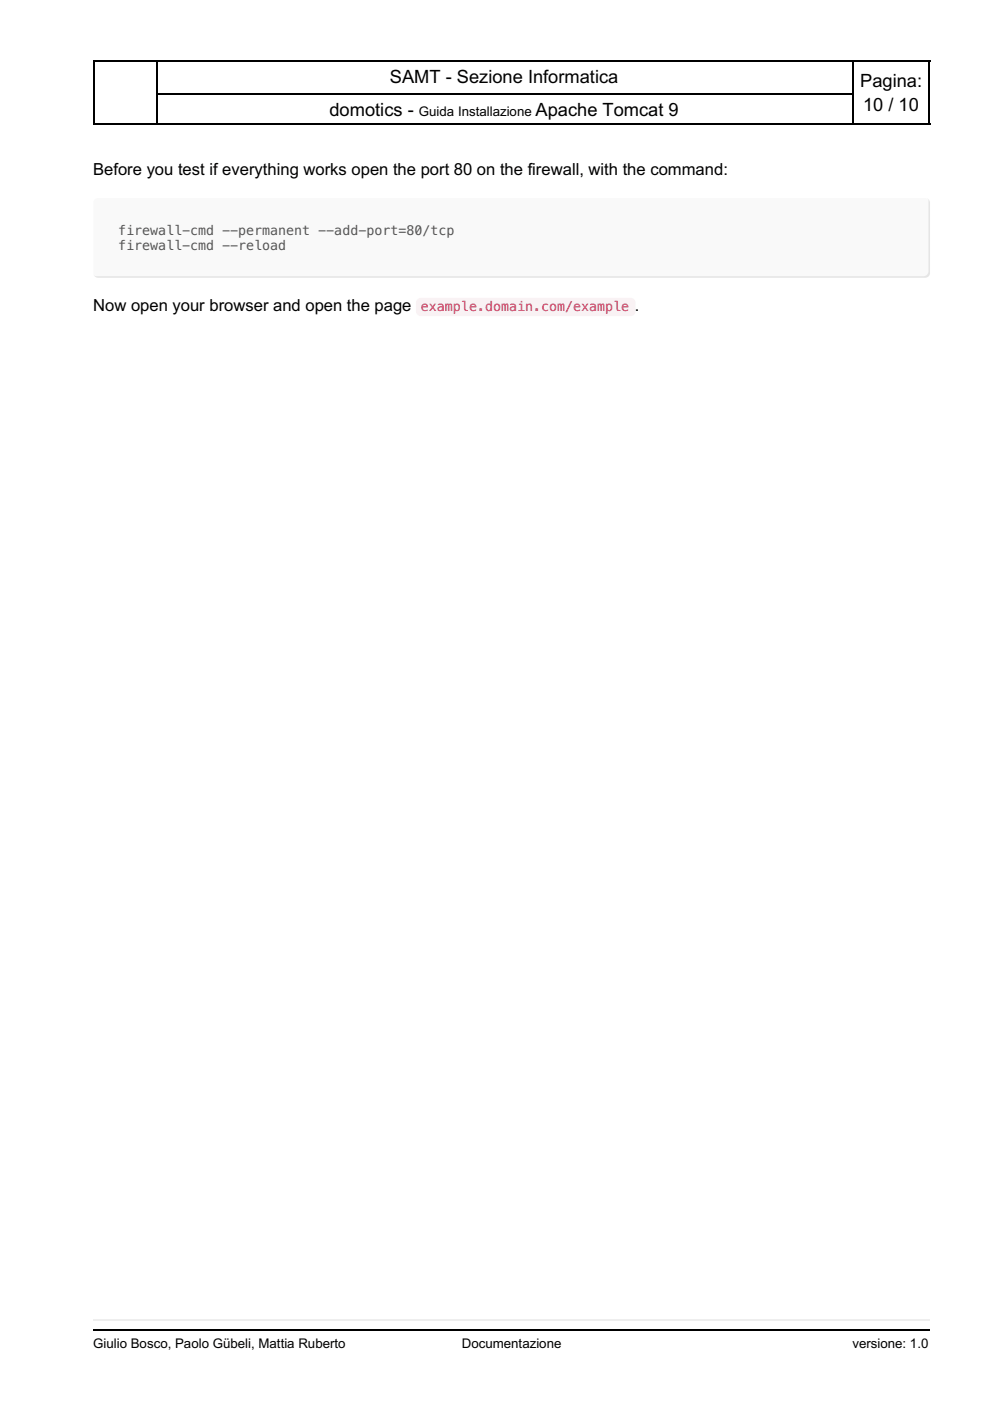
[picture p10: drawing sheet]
<svg xmlns="http://www.w3.org/2000/svg" width="210mm" height="297mm" viewBox="0 0 210 297" stroke-linecap="round" stroke-linejoin="round" font-family="sans-serif">
<path d="M19.8 12.9h177.4M19.8 19.9h177.4M19.8 26.3h177.4" fill="none" stroke="#000" stroke-width=".35"/>
<path d="M19.8 12.7h13.7v13.8h-13.7z" fill="#fff"/>
<path d="M19.8 12.9h13.7M19.9 12.7v13.8M33.3 12.7v13.8M19.8 26.3h13.7" fill="none" stroke="#000" stroke-width=".35"/>
<path d="M180.6 12.7h16.6v13.8h-16.6z" fill="#fff"/>
<path d="M180.6 12.9h16.6M180.8 12.7v13.8M197 12.7v13.8M180.6 26.3h16.6" fill="none" stroke="#000" stroke-width=".35"/>
<g fill="#fff">
<path d="M9.9 276.9h190.1v10.3h-190.1z"/>
<path d="M16.2 279.8h181v4.5h-181z"/>
</g>
<path d="M19.8 279.9h177.4" fill="none" stroke="#eee" stroke-width=".35"/>
<path d="M19.8 282h177.4" fill="none" stroke="#000" stroke-width=".35"/>
<g fill="#fff">
<path d="M9.9 30h190.1v40.9h-190.1z"/>
<path d="M16.2 29.9h181v37.5h-181z"/>
</g>
<path d="M20.2 42.2l.6-.2h175.3a1.06 1.06 0 0 1 1.1 1v14.9a1.06 1.06 0 0 1-1.1 1h-175.3a1.06 1.06 0 0 1-1-1v-14.9z" fill-rule="evenodd" fill="#f9f9f9"/>
<path d="M88.6 63.4l.7-.3h44.4a1.06 1.06 0 0 1 1.1 1.1v1.8a1.06 1.06 0 0 1-1.1 1h-44.4a1.06 1.06 0 0 1-1.1-1v-2.1z" fill-rule="evenodd" fill="#f9f2f4"/>
<g font-size="3.9">
<text x="82.7" y="17.6">SAMT - Sezione Informatica</text>
<text x="182.4" y="18.3">Pagina:</text>
<text x="183" y="23.6">10 / 10</text>
<text x="69.9" y="24.7">domotics -</text>
<text x="113.5" y="24.7">Apache Tomcat 9</text>
</g>
<g font-size="3.5">
<text x="19.8" y="37">Before you test if everything works open the port 80 on the firewall, with the command:</text>
<text x="19.8" y="66">Now open your browser and open the page</text>
<text x="134.6" y="66">.</text>
</g>
<g font-size="2.8">
<text x="88.8" y="24.7">Guida Installazione</text>
<text x="19.8" y="285.7">Giulio Bosco, Paolo Gübeli, Mattia Ruberto</text>
<text x="97.9" y="285.7">Documentazione</text>
<text x="180.7" y="285.7">versione: 1.0</text>
</g>
<g font-size="2.8" fill="#555">
<text x="25" y="49.7">firewall-cmd --permanent --add-port=80/tcp</text>
<text x="25" y="52.9">firewall-cmd --reload</text>
</g>
<text font-size="2.8" fill="#c7254e" x="89.3" y="66">example.domain.com/example</text>
</svg>
